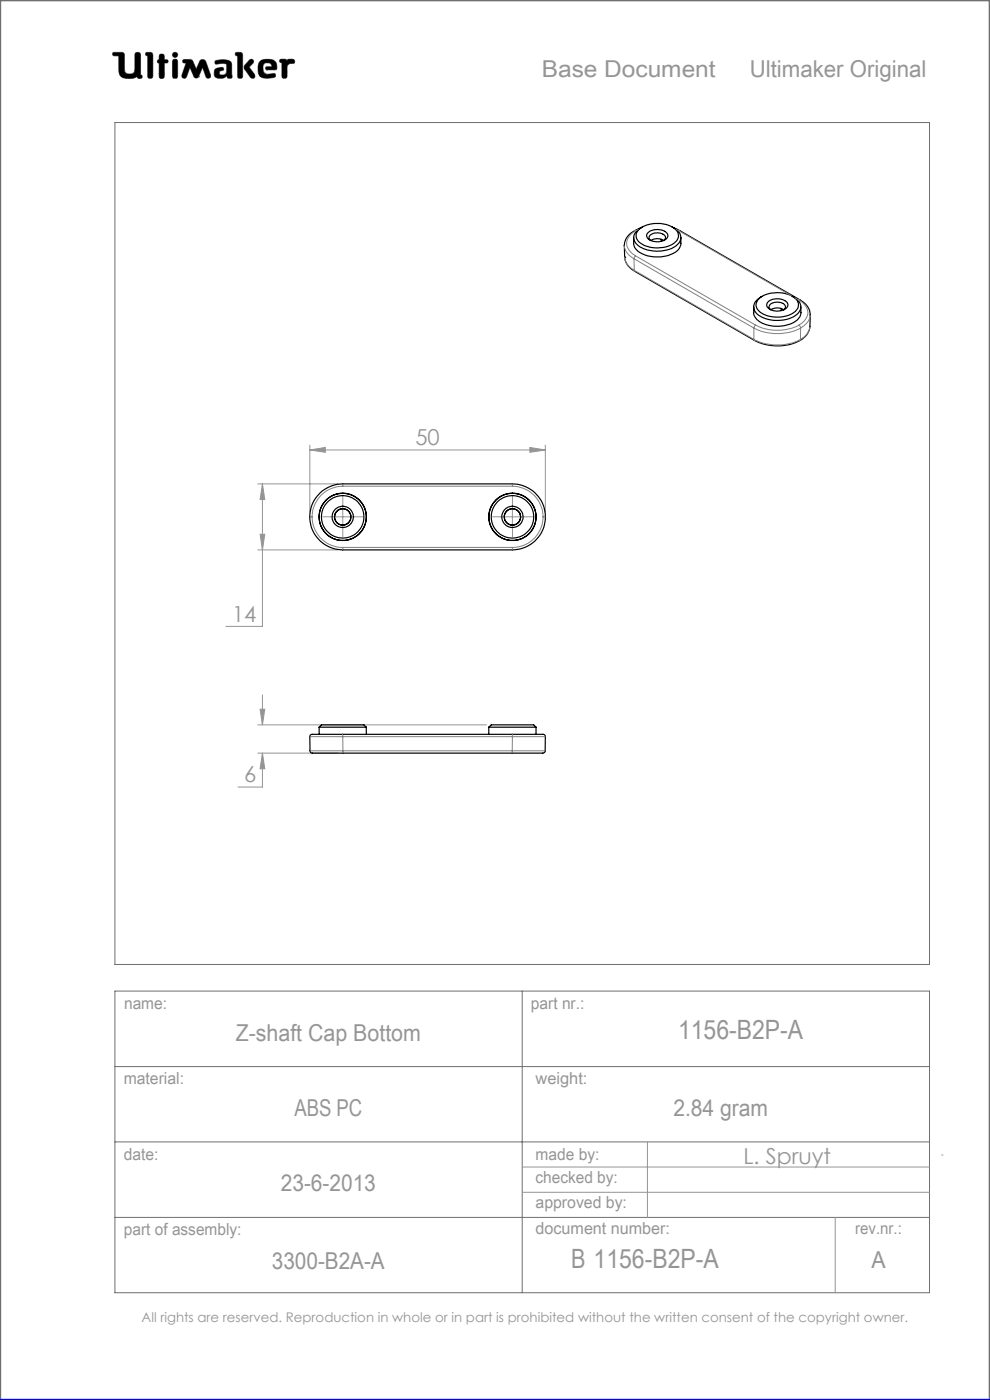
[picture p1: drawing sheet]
<svg xmlns="http://www.w3.org/2000/svg" width="210mm" height="297mm" viewBox="0 0 210 297" stroke-linecap="round" stroke-linejoin="round" font-family="sans-serif">
<g fill="none" stroke="#6f6f6f" stroke-width=".21">
<path d="M24 11.1h1.9l.4 .3 .2 3.9a1.51 1.51 0 0 0 2 0l.2-4a.77 .77 0 0 1 1 0l.1 4.6 .3 .1a.39 .39 0 0 1-.3 .6l-.6-.1-.1-.3a3.8 3.8 0 0 1-3 .3l-.6-.5-.2-.6-.1-3.6h-1a.39 .39 0 0 1-.3-.2 .39 .39 0 0 1 .1-.5zM31 11.1l1.2 .1 .2 .4-.1 4.8a.6 .6 0 0 1-.6 .2 .6 .6 0 0 1-.4-.5v-4.3l-.4-.1zM33.8 12.7v-1.1a.6 .6 0 0 1 .7-.1 .6 .6 0 0 1 .4 .5v.7h.6a.37 .37 0 0 1 0 .6l-.6 .1-.1 3.1a.6 .6 0 0 1-.6 .1 .6 .6 0 0 1-.4-.5v-2.7M33.8 12.7h.1M33.8 13.4h.1M33.8 15.7h.1M33.8 12.7h-.3l-.1 .3v.2l.4 .2M36.7 11.3l.4-.2 .4 .2 .2 .3-.2 .4-.4 .2-.4-.2-.1-.4zM36.8 12.6h.7l.2 .5v3l-.2 .5h-.7l-.2-.5v-3zM38.9 12.7l1.4-.1 .4 .2 .9 1.9 .7-1.6a.73 .73 0 0 1 .7-.5 .73 .73 0 0 1 .7 .5l1 2.8-.1 .5a.53 .53 0 0 1-.5 .2 .53 .53 0 0 1-.4-.3l-.7-2-1 2.1-.4 .2-.4-.2-.9-2.1-.7 2a.54 .54 0 0 1-.5 .3 .54 .54 0 0 1-.5-.2v-.5l.9-2.5-.7-.2zM42.1 16.3h.1M45.6 12.9a3.7 3.7 0 0 1 3.4 .3l.1 .5 .1 2.7a.64 .64 0 0 1-1-.2l-.1-.1a1.93 1.93 0 0 1-2.5 .2 1.32 1.32 0 0 1 .4-1.8l1-.2 .3 .1 .1 .2v.3a.73 .73 0 0 0-.9 .8 .98 .98 0 0 0 1.4 0l.2-.6-.1-1.5a2.59 2.59 0 0 0-2 0l-.4-.2z"/>
<path d="M50 11.1l1.3 .1 .2 .4-.1 4.8a.57 .57 0 0 1-.6 .2 .57 .57 0 0 1-.4-.5v-4.3l-.4-.1zM52.9 12.8l.4-.2 .4 .1 .1 .4-1 1.1 1.2 1.6 .1 .5-.2 .3h-.4a5.9 5.9 0 0 1-1.7-2.2l.1-.6zM55 13.3a2.62 2.62 0 0 1 3.5-.1l.2 1.1-.1 .5h-2l-.2-.1v-.5l1.3-.1-.2-.5a1.24 1.24 0 0 0-1.6 .1l-.1 1.1 .2 .6 .8 .4 1.5-.2 .1 .1v.6a3.8 3.8 0 0 1-3.3-.1 3.2 3.2 0 0 1-.1-2.9zM56.6 14.8h.1M59.4 12.6h1.2l.3 .3a1.21 1.21 0 0 1 1.5-.2v.7l-.9 .1-.6 .4-.1 2.5a.6 .6 0 0 1-.6 .2 .6 .6 0 0 1-.4-.5v-2.8l-.5-.2zM24.4 26h172.8v178.6h-172.8zM24.4 210.3h172.8v63.9h-172.8zM110.8 210.3v63.9M24.4 226.3h172.8M24.4 242.2h172.8M24.4 258.3h172.8"/>
</g>
<path d="M0 297v-297h210v297" fill="none" stroke="#6f6f6f" stroke-width=".5"/>
<g fill="none" stroke="#959595" stroke-width=".21">
<path d="M65.7 94.4v14.3M65.7 95.5h50M65.7 95.5l3.3-.6v1.1zM112.4 94.9l3.3 .6-3.3 .5zM115.7 94.4v14.3M54.7 102.7h17M54.7 116.7h17M55.2 113.3h1l-.5 3.4zM55.7 102.7v30.2h-7.8M55.7 102.7l.5 3.3h-1zM70.2 109.6h5M72.7 107.2v4.9"/>
<path d="M106.2 109.6h5M108.7 107.2v4.9M54.7 153.8h48.5M54.7 159.8h17.1M55.2 150.5h1l-.5 3.3zM55.7 159.8v7.2h-5.2M55.7 147.4v6.4M55.7 159.8l.5 3.3h-1zM110.8 247.6h86.4M110.8 252.9h86.4M137.3 242.2v16.1M177.2 258.3v15.9"/>
<path d="M199.7 245h.3"/>
</g>
<path d="M0 297h210" fill="none" stroke="#00f" stroke-width=".5"/>
<path d="M45.7 12.9l-.1 .5 .2 .2 1.2-.2 .9 .1 .2 .3-.1 1.4a.84 .84 0 0 1-.6 .7 .84 .84 0 0 1-.9-.3l.1-.4 .4-.2a.36 .36 0 0 0 .4-.4 .36 .36 0 0 0-.4-.3 1.23 1.23 0 0 0-1.6 1 1.07 1.07 0 0 0 .3 1.1 1.07 1.07 0 0 0 1.1 .2h.6l.3-.2a.28 .28 0 0 1 .4-.3 .28 .28 0 0 1 .2 .4 .57 .57 0 0 0 .6 .2 .57 .57 0 0 0 .3-.6l-.1-2.4a1.23 1.23 0 0 0-1.5-1zM50 11.1v.6l.4 .1v4.6l.3 .2h.5l.3-.3v-4.8l-.4-.4zM53 12.7l-1.2 1.3v.5l1.4 2 .6 .1 .2-.2v-.6l-1.2-1.6 1-.9v-.4l-.4-.3zM55.2 12.9a2.9 2.9 0 0 0 .1 3.4l.5 .2 1 .1 1.4-.2 .3-.2-.1-.5-.2-.1-1.4 .2-.6-.2-.3-.4-.1-.5a.99 .99 0 0 1 .7-1.3 .99 .99 0 0 1 1.2 .7l-1.2 .1-.2 .4 .3 .2h1.5a.51 .51 0 0 0 .6-.1 .51 .51 0 0 0 0-.6 1.62 1.62 0 0 0-2-1.5l-1.1 .1zM59.4 12.6l-.1 .6 .5 .1v3l.2 .3h.6l.3-.4v-2.3l.6-.4 .9-.1 .1-.5-.3-.3h-1l-.3 .3-.4-.3zM36.7 12.7l-.1 .3v3.4l.2 .2h.7l.2-.3v-3.4l-.2-.3zM36.6 11.6a.56 .56 0 0 0 1.1 0 .56 .56 0 0 0-1.1 0zM33.8 11.6v1.1l-.4 .2v.4l.4 .1v2.9l.2 .3h.5l.4-.4v-2.8l.7-.1 .1-.4-.3-.2h-.5v-.8l-.2-.4h-.6zM31 11.1l-.1 .6 .4 .1v4.5l.3 .3h.5l.3-.5v-4.7l-.4-.3zM38.8 12.7v.5l.7 .2-.9 2.5 .1 .6 .5 .1 .3-.2 .8-2.1 .9 2.1 .3 .2h.3l.3-.2 .9-2.1 .7 2.1 .6 .2 .4-.2v-.5l-1-2.8-.3-.4h-.7l-.3 .2-.8 1.8-.9-1.9-.4-.2zM24 11.2v.6h1.2v2.7a1.76 1.76 0 0 0 2.2 2.1h.9l.8-.4 .3 .4h.6l.2-.2-.1-.4-.3-.1v-4.4l-.4-.4h-.5l-.3 .4v3.4a.81 .81 0 0 1-1.1 .8h-.1a.86 .86 0 0 1-1-1.1l-.1-3.3-.4-.2z" fill-rule="evenodd" fill="#000"/>
<path d="M70.2 109.6h-1.7M72.7 107.1v-1.7M72.7 112.1v1.8M75.2 109.6h1.8M106.2 109.6h-1.7M108.7 107.1v-1.7M108.7 112.1v1.8M111.2 109.6h1.8" fill="none" stroke="#959595" stroke-width=".21" stroke-dasharray="15.2 1.3 1.3 1.3"/>
<path d="M55.2 150.5h1l-.5 3.3zM55.7 159.8l.5 3.3h-1zM65.7 95.5l3.3-.6v1.1zM112.4 94.9l3.3 .6-3.3 .5zM55.7 102.7l.5 3.3h-1zM55.2 113.3h1l-.5 3.4z" fill="#959595"/>
<g fill="none" stroke="#000" stroke-width=".25">
<path d="M132.5 54.6a3.8 3.8 0 0 0 2.2 3l25.3 14.6a10.2 10.2 0 0 0 10.5-.5 3.5 3.5 0 0 0 1.3-2.4M132.5 54.6h.1M134.4 50.4v1.2a3.3 3.3 0 0 0 2.9 2.7 7.3 7.3 0 0 0 6.6-1.3l.5-.9v-1.7M135.6 48.6a6.6 6.6 0 0 1 7.7 .1 1.82 1.82 0 0 1-.6 3 6.5 6.5 0 0 1-7.4-.6 1.74 1.74 0 0 1 .3-2.5zM135.9 48.4a4.3 4.3 0 0 0-3.5 3.7l.1 2.5M136.2 48.2a2.31 2.31 0 0 0-1.4 3.2 6.5 6.5 0 0 0 6.6 1.7 3.4 3.4 0 0 0 3-2.8 2.45 2.45 0 0 0-1.5-1.9M137.4 49.5a3 3 0 0 1 4.2 .1 1.37 1.37 0 0 1-1.5 1.6 2.4 2.4 0 0 1-2.9-1.1zM138 51a.75 .75 0 0 1-.3-.8 .75 .75 0 0 1 .6-.6 2.15 2.15 0 0 1 2.9 .7l-.4 .7M138 51a2.45 2.45 0 0 1 2.8 0M140.3 50.8v.4M142.6 48.2l.3 .2M143 48.4l1.1 .5 25.6 14.7a3.8 3.8 0 0 1 2.2 3.2l-.1 2.4"/>
<path d="M159.9 65.1v1.2a3.1 3.1 0 0 0 2.8 2.6 7.2 7.2 0 0 0 6.6-1.2l.4-.5 .2-.7v-1.4M160.9 63.5a6.4 6.4 0 0 1 8.1 .1 1.85 1.85 0 0 1-.8 2.8 6.6 6.6 0 0 1-7.2-.4 1.65 1.65 0 0 1-.1-2.5zM161.7 62.9a2.27 2.27 0 0 0-1.5 3.2 6.2 6.2 0 0 0 5.9 1.8 4 4 0 0 0 3.8-2.6 2.54 2.54 0 0 0-1.8-2.4M162.8 64.1a3 3 0 0 1 4.2 .2 1.21 1.21 0 0 1-1.2 1.6 2.6 2.6 0 0 1-3.2-1.1zM163.4 64.5a2.35 2.35 0 0 1 3.2 .4v.1a.46 .46 0 0 1-.2 .6 .46 .46 0 0 1-.6-.1l-.2-.1a3.5 3.5 0 0 0-2.2 .2 .68 .68 0 0 1 0-1.1zM165.7 65.4v.5M171.8 69.2v.1M67.9 104.5a7.2 7.2 0 0 1 4.8-1.8h36a7 7 0 0 1 7 7 7 7 0 0 1-7 7h-36a7 7 0 0 1-6.5-4.5 7 7 0 0 1 1.7-7.7zM65.9 155.9l49.4-.1 .4 .4-.1 3.1a1.07 1.07 0 0 1-1.3 .5h-47.7a.67 .67 0 0 1-.8-.5l-.1-3.1zM67.7 154.3h10M67.7 154.3l.5-.5h9l.5 .5M67.7 154.3v1.5"/>
<path d="M77.7 154.3v1.5M103.7 154.3h10M103.7 154.3l.5-.5h9l.5 .5M103.7 154.3v1.5M113.7 154.3v1.5"/>
<circle cx="72.7" cy="109.6" r="1.72"/>
<circle cx="72.7" cy="109.7" r="4.5"/>
<circle cx="72.7" cy="109.7" r="5"/>
<circle cx="72.7" cy="109.6" r="2.26"/>
<circle cx="72.7" cy="109.6" r="5"/>
<circle cx="72.7" cy="109.7" r="1.74"/>
<circle cx="108.7" cy="109.7" r="1.74"/>
<circle cx="108.7" cy="109.6" r="5"/>
<circle cx="108.7" cy="109.6" r="2.26"/>
<circle cx="108.7" cy="109.7" r="5"/>
<circle cx="108.7" cy="109.7" r="4.5"/>
<circle cx="108.7" cy="109.6" r="1.72"/>
</g>
<g fill="none" stroke="#808080" stroke-width=".21">
<path d="M132.4 52.1a3.4 3.4 0 0 0 2.1 2.8M132.5 54.6a3.4 3.4 0 0 0 2 2.8M134.5 54.9l25.4 14.7M134.5 54.9v2.5M134.5 57.4l.2 .2M134.5 57.4l25.4 14.6M134.6 49h.2M134.8 49a2.76 2.76 0 0 0-1.5 3.9l.6 .7 .9 .7M134.8 54.3l-.3 .6M134.8 54.3l25.5 14.7M135.4 48.7l-.6 .3M143.4 48.7l.6 .3"/>
<path d="M144 49h.3M144 49l23.9 13.7M159.9 69.6a11.1 11.1 0 0 0 9.9 0M159.9 72a11.2 11.2 0 0 0 9.9 0M159.9 72l.1 .2M159.9 69.6v2.4M160.3 69a10.2 10.2 0 0 0 9.2 0M160.3 69l-.4 .6M168.6 63.2l.9 .5M169.5 69l.3 .6M169.5 63.7a2.72 2.72 0 0 1 1.1 4.4l-1.1 .9M169.7 63.6l-.2 .1"/>
<path d="M169.8 72l-.1 .2M169.8 69.6v2.4M171.8 69.3a3.6 3.6 0 0 1-2 2.7M171.9 66.8a3.4 3.4 0 0 1-2.1 2.8M65.7 109.6h.5M66.2 109.6a6.4 6.4 0 0 0 6.5 6.5M72.7 102.7v.4M72.7 103.1a6.5 6.5 0 0 0-6.5 6.5M72.7 116.1v.6M72.7 103.1h36M72.7 116.1h36M108.7 103.1a6.6 6.6 0 0 1 6.5 6.5"/>
<path d="M108.7 102.7v.4M108.7 116.1v.6M115.2 109.6h.5M115.2 109.6a6.4 6.4 0 0 1-6.5 6.5M65.7 156.3h7M65.8 159.3h6.9M72.7 155.8v.5M72.7 156.3h36M72.7 156.3v3M72.7 159.3v.5M72.7 159.3h36M108.7 159.3h6.9"/>
<path d="M108.7 159.3v.5M108.7 155.8v.5M108.7 156.3h7M108.7 156.3v3"/>
</g>
<g font-size="5.6" fill="#959595">
<text x="143.8" y="220.3">1156-B2P-A</text>
<text x="121.1" y="269.1">B 1156-B2P-A</text>
</g>
<g font-size="4.9" fill="#959595">
<text x="114.9" y="16.3">Base Document</text>
<text x="159" y="16.3">Ultimaker Original</text>
<text x="50" y="220.9">Z-shaft Cap Bottom</text>
<text x="62.4" y="236.7">ABS PC</text>
<text x="142.8" y="236.7">2.84 gram</text>
<text x="59.6" y="252.7">23-6-2013</text>
<text x="57.7" y="269.3">3300-B2A-A</text>
<text x="184.9" y="269.1">A</text>
</g>
<g font-size="4.7" fill="#959595">
<text x="88.1" y="94.4">50</text>
<text x="49.2" y="131.9">14</text>
<text x="51.8" y="165.9">6</text>
<text x="157.7" y="246.9">L. Spruyt</text>
</g>
<g font-size="3.5" fill="#959595">
<text x="26.3" y="214.1">name:</text>
<text x="112.6" y="214">part nr.:</text>
<text x="26.2" y="229.9">material:</text>
<text x="113.6" y="229.9">weight:</text>
<text x="26.3" y="246">date:</text>
<text x="113.6" y="246">made by:</text>
<text x="113.6" y="251.1">checked by:</text>
<text x="113.6" y="256.3">approved by:</text>
<text x="26.3" y="262">part of assembly:</text>
<text x="113.6" y="261.8">document number:</text>
<text x="181.4" y="261.9">rev.nr.:</text>
</g>
<text font-size="2.8" fill="#959595" x="30" y="280.4">All rights are reserved. Reproduction in whole or in part is prohibited without the written consent of the copyright owner.</text>
</svg>
